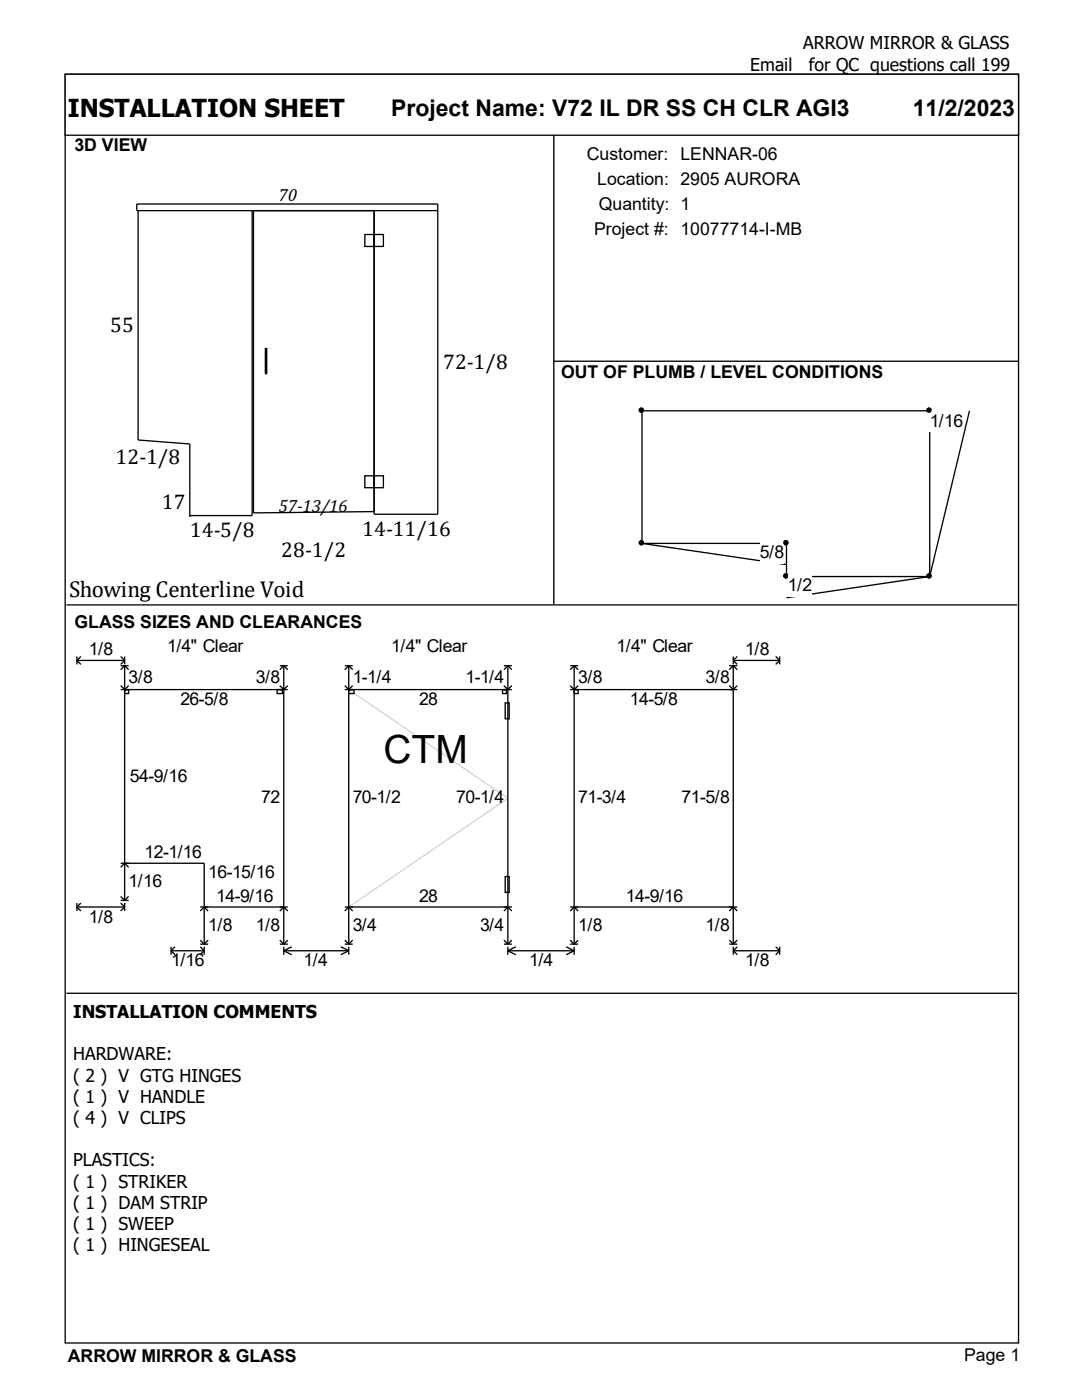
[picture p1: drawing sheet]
<svg xmlns="http://www.w3.org/2000/svg" width="216mm" height="279mm" viewBox="0 0 216 279" stroke-linecap="round" stroke-linejoin="round" font-family="sans-serif">
<g fill="#fff" stroke="#000" stroke-width=".26">
<path d="M13 14.8h190.2v253.2h-190.2z"/>
<path d="M13 14.8h190.2v12.2h-190.2z"/>
</g>
<path d="M13.5 30.7h96.7v89.4h-96.7z" fill="#fff"/>
<path d="M110.5 27v93.6M27.6 42v45.8l10.3 .8v14.6M50.3 42v60.9h-12.4M50.6 42v60.4l24.1-.3M72.8 46.8h1.9v2.4h-1.9zM74.7 46.8h1.8v2.4h-1.8zM74.7 42v60.6h12.6v-61.9h-60v1.3h60M53 69.6h.2v5h-.2zM110.4 72.1h92.8M72.8 95h1.9v2.3h-1.9zM74.7 95h1.8v2.3h-1.8z" fill="none" stroke="#000" stroke-width=".26"/>
<path d="M110.9 77h91.9v43.1h-91.9z" fill="#fff"/>
<g fill="#000" stroke="#000" stroke-width=".26">
<circle cx="128" cy="81.9" r=".4"/>
<circle cx="128" cy="108.3" r=".4"/>
<circle cx="156.8" cy="108.3" r=".4"/>
</g>
<path d="M128.1 82v26.4M128.1 108.4h28.8M128.1 108.4l28.8 4.3" fill="none" stroke="#000" stroke-width=".26"/>
<path d="M151.6 108.2h4.8v4.2h-4.8z" fill-rule="evenodd" fill="#fff"/>
<g fill="#000" stroke="#000" stroke-width=".26">
<circle cx="156.8" cy="108.3" r=".4"/>
<circle cx="156.8" cy="114.9" r=".4"/>
<circle cx="185.4" cy="114.9" r=".4"/>
</g>
<path d="M156.9 108.4v6.7h28.6l-28.6 4.2" fill="none" stroke="#000" stroke-width=".26"/>
<path d="M157.2 114.8h4.8v4.2h-4.8z" fill-rule="evenodd" fill="#fff"/>
<g fill="#000" stroke="#000" stroke-width=".26">
<circle cx="185.4" cy="81.9" r=".4"/>
<circle cx="185.4" cy="114.9" r=".4"/>
</g>
<path d="M185.5 82v33.1l7.9-33.1" fill="none" stroke="#000" stroke-width=".26"/>
<path d="M185.5 82h6.6v4.2h-6.6z" fill-rule="evenodd" fill="#fff"/>
<g fill="#000" stroke="#000" stroke-width=".26">
<circle cx="128" cy="81.9" r=".4"/>
<circle cx="185.4" cy="81.9" r=".4"/>
</g>
<path d="M128.1 82h57.4M13.3 120.7h189.7" fill="none" stroke="#000" stroke-width=".26"/>
<path d="M14.3 126.8h187.4v68.8h-187.4z" fill="#fff"/>
<g fill="none" stroke="#000" stroke-width=".26">
<path d="M15.3 131v1.6M15.3 131.8l.8 .8M15.3 131.8h9.6M16.1 131l-.8 .8M24.1 131l.8 .8M24.1 137.6h33.3M24.1 132.9h1.6M24.1 136.8l.8 .8 .8-.8M24.9 137.6h.8v.8h-.8zM24.9 131v1.6M24.9 132.9v46.8M24.9 131.8l-.8 .8"/>
<path d="M24.9 132.9l-.8 .8M24.9 132.9l.8 .8M55.3 137.6h1.1v.8h-1.1zM55.8 132.9h1.6M55.8 136.8l.8 .8 .8-.8M56.6 132.9v55.5M56.6 132.9l.8 .8M56.6 132.9l-.8 .8M68.8 132.9h1.6M68.8 137.6h33.3M68.8 136.8l.8 .8 .8-.8M69.6 137.6h1v.8h-1z"/>
<path d="M69.6 132.9v55.5M69.6 132.9l.8 .8M69.6 132.9l-.8 .8M100.3 137.6h.8v.8h-.8zM100.5 132.9h1.6M100.5 136.8l.8 .8 .8-.8M101.3 132.9l.8 .8M101.3 132.9v55.5M101.3 132.9l-.8 .8M113.8 137.6h33.3M113.8 132.9h1.6M113.8 136.8l.8 .8 .8-.8"/>
<path d="M114.6 132.9v55.5M114.6 132.9l-.8 .8M114.6 132.9l.8 .8M114.6 137.6h.8v.8h-.8zM145.5 132.9h1.6M145.5 136.8l.8 .8 .8-.8M146.3 131.8h9.3M146.3 131v1.6M146.3 132.9v55.5M146.3 132.9l-.8 .8M146.3 131.8l.8 .8M146.3 132.9l.8 .8"/>
<path d="M147.1 131l-.8 .8M154.8 131l.8 .8M155.6 131.8l-.8 .8M155.6 131v1.6M100.8 140.3h.8v3.1h-.8zM24.1 172.3h16.6v16.1M24.1 179.7h1.6M24.1 178.9l.8 .8M24.1 173.1l.8-.8 .8 .8M25.7 178.9l-.8 .8M100.8 174.9h.8v3.2h-.8zM13.3 198.2h189.7"/>
<path d="M15.3 180.2v1.6M15.3 181l.8 .8M15.3 181h9.6M16.1 180.2l-.8 .8M24.1 180.2l.8 .8M24.9 180.2v1.6M24.9 181l-.8 .8M34.1 189.7h6.6M34.1 189v1.5M34.1 189.7l.8 .8M34.9 189l-.8 .7M40 181h17.4"/>
<path d="M40 189l.7 .7M40 188.4h1.5M40 187.6l.7 .8M40 181.8l.7-.8 .8 .8M40.7 189v1.5M40.7 189.7l-.7 .8M41.5 187.6l-.8 .8M55.8 188.4h1.6M55.8 187.6l.8 .8M55.8 181.8l.8-.8 .8 .8M56.6 189.7h13M56.6 189v1.5"/>
<path d="M56.6 189.7l1.6 .8M57.4 187.6l-.8 .8M58.2 189l-1.6 .7M68 189l1.6 .7M68.8 181h33.3M68.8 188.4h1.6M68.8 187.6l.8 .8M68.8 181.8l.8-.8 .8 .8M69.6 189v1.5M69.6 189.7l-1.6 .8M70.4 187.6l-.8 .8M100.5 188.4h1.6"/>
<path d="M100.5 187.6l.8 .8M100.5 181.8l.8-.8 .8 .8M101.3 189.7l1.6 .8M101.3 189.7h13.3M101.3 189v1.5M102.1 187.6l-.8 .8M102.9 189l-1.6 .7M113 189l1.6 .7M113.8 181h33.3M113.8 188.4h1.6M113.8 187.6l.8 .8M113.8 181.8l.8-.8 .8 .8"/>
<path d="M114.6 189v1.5M114.6 189.7l-1.6 .8M115.4 187.6l-.8 .8M145.5 188.4h1.6M145.5 187.6l.8 .8M145.5 181.8l.8-.8 .8 .8M146.3 189.7h9.3M146.3 189v1.5M146.3 189.7l.8 .8M147.1 187.6l-.8 .8M147.1 189l-.8 .7M154.8 189l.8 .7"/>
<path d="M155.6 189.7l-.8 .8M155.6 189v1.5"/>
</g>
<path d="M69.6 137.6l31.7 21.7-31.7 21.7" fill="none" stroke="#d3d3d3" stroke-width=".26"/>
<text font-size="7.8" x="76.5" y="152.3">CTM</text>
<text font-size="4.9" x="13.5" y="23.3">INSTALLATION SHEET</text>
<g font-size="4.6">
<text x="78.1" y="23.1">Project Name: V72 IL DR SS CH CLR AGI3</text>
<text x="182.1" y="23.1">11/2/2023</text>
<text x="13.8" y="119.2">Showing Centerline Void</text>
</g>
<g font-size="4.2">
<text x="22" y="66.2">55</text>
<text x="88.4" y="73.6">72-1/8</text>
<text x="23.1" y="92.6">12-1/8</text>
<text x="32.3" y="101.6">17</text>
<text x="37.9" y="107.2">14-5/8</text>
<text x="72.3" y="106.9">14-11/16</text>
<text x="56.1" y="111.1">28-1/2</text>
</g>
<g font-size="3.5">
<text x="160.3" y="9.9">ARROW MIRROR &amp; GLASS</text>
<text x="149.7" y="14.1">Email</text>
<text x="161.4" y="14.1">for QC questions call 199</text>
<text x="14.9" y="30.2">3D VIEW</text>
<text x="117.1" y="31.9">Customer: LENNAR-06</text>
<text x="55.6" y="40.1">70</text>
<text x="119.2" y="36.9">Location: 2905 AURORA</text>
<text x="119.5" y="41.9">Quantity: 1</text>
<text x="118.5" y="46.9">Project #: 10077714-I-MB</text>
<text x="112" y="75.3">OUT OF PLUMB / LEVEL CONDITIONS</text>
<text x="185.5" y="85.1">1/16</text>
<text x="55.6" y="102.3">57-13/16</text>
<text x="151.6" y="111.3">5/8</text>
<text x="157.2" y="117.9">1/2</text>
<text x="14.9" y="125.3">GLASS SIZES AND CLEARANCES</text>
<text x="17.7" y="130.7">1/8</text>
<text x="33.3" y="130.2">1/4&quot; Clear</text>
<text x="78.1" y="130.2">1/4&quot; Clear</text>
<text x="123" y="130.2">1/4&quot; Clear</text>
<text x="148.7" y="130.7">1/8</text>
<text x="25.7" y="136.3">3/8</text>
<text x="51.1" y="136.3">3/8</text>
<text x="70.4" y="136.3">1-1/4</text>
<text x="92.9" y="136.3">1-1/4</text>
<text x="115.4" y="136.3">3/8</text>
<text x="140.8" y="136.3">3/8</text>
<text x="36" y="140.8">26-5/8</text>
<text x="83.6" y="140.8">28</text>
<text x="125.7" y="140.8">14-5/8</text>
<text x="25.9" y="156.1">54-9/16</text>
<text x="52.1" y="160.3">72</text>
<text x="70.4" y="160.3">70-1/2</text>
<text x="91" y="160.3">70-1/4</text>
<text x="115.4" y="160.3">71-3/4</text>
<text x="136" y="160.3">71-5/8</text>
<text x="28.8" y="171.2">12-1/16</text>
<text x="25.7" y="177">1/16</text>
<text x="41.5" y="175.2">16-15/16</text>
<text x="43.1" y="179.9">14-9/16</text>
<text x="83.6" y="179.9">28</text>
<text x="124.9" y="179.9">14-9/16</text>
<text x="17.7" y="184.1">1/8</text>
<text x="41.5" y="185.7">1/8</text>
<text x="51.1" y="185.7">1/8</text>
<text x="70.4" y="185.7">3/4</text>
<text x="95.8" y="185.7">3/4</text>
<text x="115.4" y="185.7">1/8</text>
<text x="140.8" y="185.7">1/8</text>
<text x="34.1" y="192.9">1/16</text>
<text x="60.6" y="192.9">1/4</text>
<text x="105.6" y="192.9">1/4</text>
<text x="148.7" y="192.9">1/8</text>
<text x="14.6" y="203.1">INSTALLATION COMMENTS</text>
<text x="14.6" y="211.6">HARDWARE:</text>
<text x="14.6" y="215.8">( 2 ) V GTG HINGES</text>
<text x="14.6" y="220.1">( 1 ) V HANDLE</text>
<text x="14.6" y="224.3">( 4 ) V CLIPS</text>
<text x="14.6" y="232.8">PLASTICS:</text>
<text x="14.6" y="237">( 1 ) STRIKER</text>
<text x="14.6" y="241.2">( 1 ) DAM STRIP</text>
<text x="14.6" y="245.5">( 1 ) SWEEP</text>
<text x="14.6" y="249.7">( 1 ) HINGESEAL</text>
<text x="13.5" y="271.8">ARROW MIRROR &amp; GLASS</text>
<text x="192.4" y="271.7">Page 1</text>
</g>
</svg>
